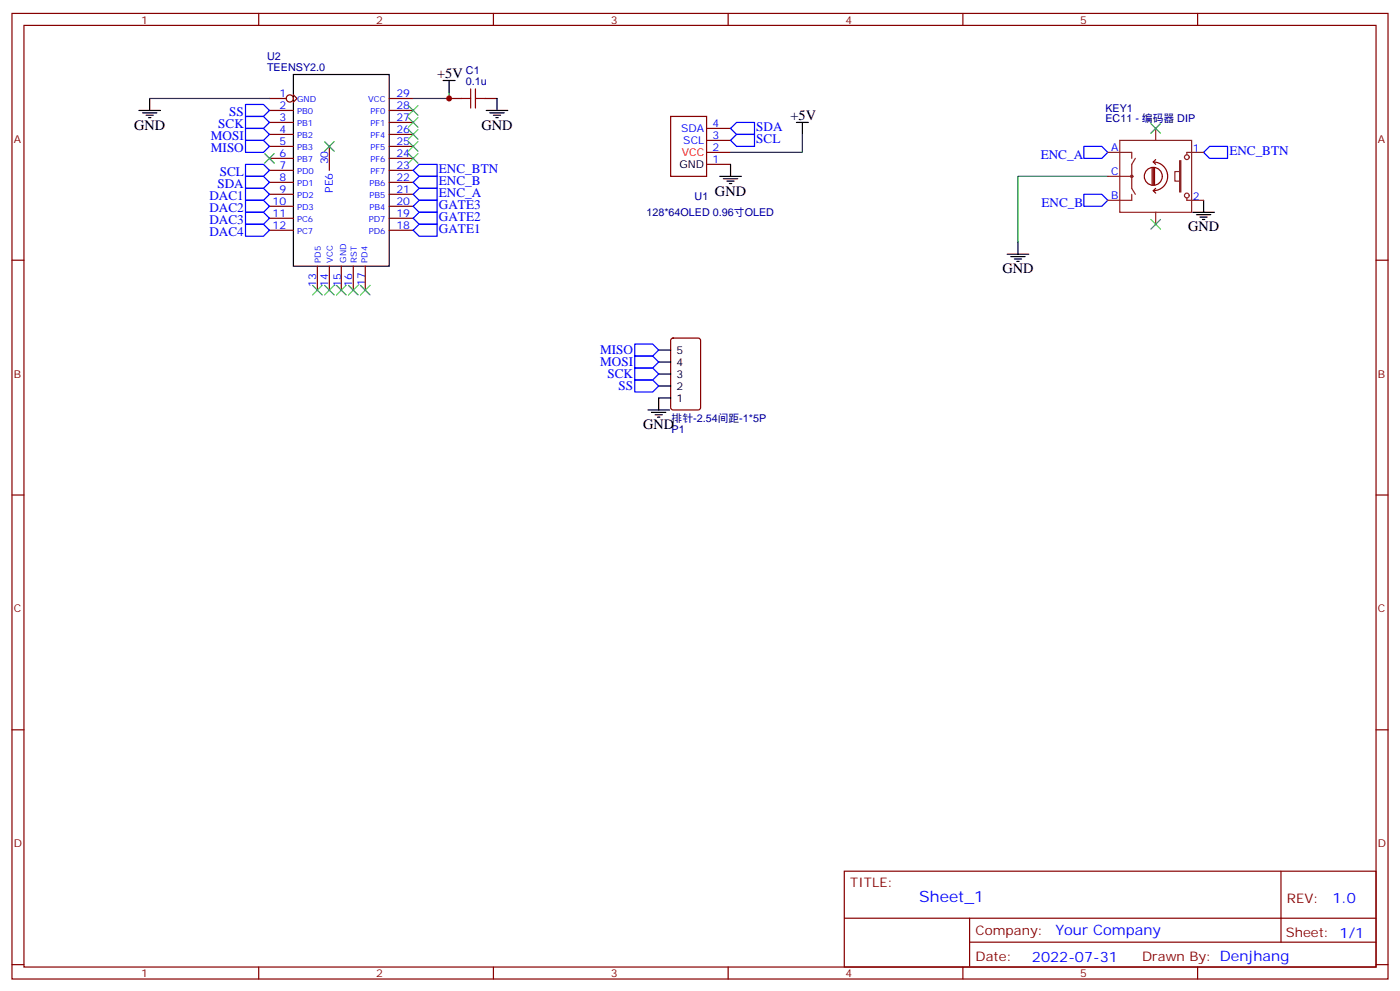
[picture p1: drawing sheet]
<svg xmlns="http://www.w3.org/2000/svg" width="412mm" height="292mm" viewBox="0 0 412 292" stroke-linecap="round" stroke-linejoin="round" font-family="sans-serif">
<g fill="none" stroke="#870000" stroke-width=".35">
<path d="M3.5 4h405.4v284.3h-405.4zM7.1 7.5h398.2v277.3h-398.2zM76.2 4v3.5M145.3 4v3.5M214.5 4v3.5M283.6 4v3.5M352.8 4v3.5M79.4 29h4.9M79.4 32.5h7M79.4 36.1h7M79.4 39.6h7M86.4 27.9l1.1 1.1-1.1 1.1"/>
<path d="M114.7 29h7M114.7 32.5h7M114.7 36.1h7M114.7 39.6h7M132.3 29h3.5M142.9 29h3.5M197.6 34.3h10.5v17.6h-10.5zM208.1 37.8h7.1M79.4 53.7h7M79.4 43.1h7M79.4 57.2h7M79.4 46.6h7"/>
<path d="M79.4 50.2h7M97 43.1v7.1M114.7 53.7h7M114.7 43.1h7M114.7 57.2h7M114.7 46.6h7M114.7 50.2h7M208.1 48.4h7.1M208.1 44.9h7.1M208.1 41.3h7.1M3.5 76.6h3.6M79.4 60.7h7"/>
<path d="M79.4 67.8h7M79.4 64.3h7M93.5 78.4v7M97 78.4v7M100.5 78.4v7M104.1 78.4v7M107.6 78.4v7M114.7 60.7h7M114.7 67.8h7M114.7 64.3h7M405.3 76.6h3.6M197.8 99.8l.5-.2h7.4l.6 .4 .1 20-.5 .7h-7.6l-.7-.4v-20z"/>
<path d="M3.5 145.8h3.6M405.3 145.8h3.6M3.5 214.9h3.6M405.3 214.9h3.6M248.7 256.5h156.6v28.3h-156.6zM377.3 256.6v20.8M248.7 270.4h156.5M285.6 277.4h119.6M285.6 270.4v14.1M3.5 284.1h3.6M76.2 284.8v3.5M145.3 284.8v3.5"/>
<path d="M214.5 284.8v3.5M283.6 284.8v3.5M352.8 284.8v3.5M405.3 284.1h3.6"/>
<circle cx="85.4" cy="29" r="1.06"/>
</g>
<g fill="none" stroke="#000" stroke-width=".35">
<path d="M40.9 32.5h6.4M42 33.2h4.2M43 33.9h2.2M43.7 34.6h.7M44.1 29v3.5M86.4 21.9h28.3v56.5h-28.3zM130.5 23.7h3.6M132.3 23.7v3.5M143.2 32.5h6.4M144.3 33.2h4.2M145.3 33.9h2.2M146 34.6h.8"/>
<path d="M146.4 29v3.5M234.6 36.1h3.5M236.4 36.1v3.5M212 51.9h6.4M213.1 52.6h4.2M214.1 53.3h2.2M214.8 54h.7M215.2 48.4v3.5M354.5 59v3.5M296.7 74.9h6.3M297.7 75.6h4.3M298.8 76.3h2.1"/>
<path d="M299.5 77h.7M299.9 71.3v3.6M351.4 62.5h6.3M352.4 63.2h4.3M353.5 63.9h2.1M354.2 64.6h.7M194 113.7h3.6M194 110.1h3.6M194 106.6h3.6M194 103.1h3.6M197.6 117.2h-3.6v3.5M190.9 120.7h6.3"/>
<path d="M191.9 121.4h4.2M193 122.1h2.1M193.7 122.8h.7"/>
</g>
<g fill="none" stroke="#3c3" stroke-width=".35">
<path d="M120.3 31.1l2.8 2.8M120.3 34.6l2.8 2.9M120.3 38.2l2.8 2.8M123.1 31.1l-2.8 2.8M123.1 34.6l-2.8 2.9M123.1 38.2l-2.8 2.8M339 36.4l2.8 2.8M341.8 36.4l-2.8 2.8M78 45.2l2.8 2.8M80.8 45.2l-2.8 2.8M95.6 41.7l2.8 2.8M98.4 41.7l-2.8 2.8"/>
<path d="M120.3 41.7l2.8 2.8M120.3 45.2l2.8 2.8M123.1 41.7l-2.8 2.8M123.1 45.2l-2.8 2.8M339 64.6l2.8 2.9M341.8 64.6l-2.8 2.9M92.1 84l2.8 2.9M94.9 84l-2.8 2.9M95.6 84l2.8 2.9M98.4 84l-2.8 2.9M99.1 84l2.9 2.9M102 84l-2.9 2.9"/>
<path d="M102.7 84l2.8 2.9M105.5 84l-2.8 2.9M106.2 84l2.8 2.9M109 84l-2.8 2.9"/>
</g>
<path d="M44.1 29h35.3M132.3 27.2v1.8h-10.6M236.4 39.6v5.3h-21.2M326.3 51.9h-26.4v19.4" fill="none" stroke="#008700" stroke-width=".35"/>
<g fill="none" stroke="#00f" stroke-width=".35">
<path d="M72.3 30.8h5.3l1.8 1.7-1.8 1.8h-5.3zM72.3 34.3h5.3l1.8 1.8-1.8 1.7h-5.3zM72.3 37.8h5.3l1.8 1.8-1.8 1.7h-5.3zM215.2 37.8l1.8-1.7h5.2v3.5h-5.2zM72.3 41.3h5.3l1.8 1.8-1.8 1.8h-5.3zM72.3 48.4h5.3l1.8 1.8-1.8 1.7h-5.3zM72.3 51.9h5.3l1.8 1.8-1.8 1.8h-5.3zM72.3 55.5h5.3l1.8 1.7-1.8 1.8h-5.3zM72.3 59h5.3l1.8 1.7-1.8 1.8h-5.3zM121.7 57.2l1.8-1.7h5.3v3.5h-5.3zM121.7 53.7l1.8-1.8h5.3v3.6h-5.3zM123.5 48.4h5.3v3.5h-5.3l-1.8-1.7z"/>
<path d="M215.2 41.3l1.8-1.7h5.2v3.5h-5.2zM319.3 57.2h5.3l1.7 1.8-1.7 1.7h-5.3zM319.3 43.1h5.3l1.7 1.8-1.7 1.7h-5.3zM354.5 44.9l1.8-1.8h5.3v3.5h-5.3zM72.3 62.5h5.3l1.8 1.8-1.8 1.7h-5.3zM72.3 66h5.3l1.8 1.8-1.8 1.8h-5.3zM121.7 67.8l1.8-1.8h5.3v3.6h-5.3zM121.7 64.3l1.8-1.8h5.3v3.5h-5.3zM121.7 60.7l1.8-1.7h5.3v3.5h-5.3zM187 111.9h5.3l1.7 1.8-1.7 1.7h-5.3zM187 108.4h5.3l1.7 1.7-1.7 1.8h-5.3zM187 104.8h5.3l1.7 1.8-1.7 1.8h-5.3z"/>
<path d="M187 101.3h5.3l1.7 1.8-1.7 1.7h-5.3z"/>
</g>
<path d="M135.8 29h2.8M138.6 26.2v5.6M140.1 29h2.8M140.1 26.2v5.6" fill="none" stroke="#a10000" stroke-width=".35"/>
<g fill="none" stroke="#8c2424" stroke-width=".35">
<path d="M340.4 37.8v3.5M326.3 44.9h7.1v1.7M326.3 51.9h7.1M329.8 41.3h21.2v21.2h-21.2zM333.4 57.2v1.8h-7.1M334.4 46.6l-1 1.8v7.1l1 1.7M347.5 47.3h.3v9.2h-.3zM347.5 50.5h-1.4v2.8h1.4M349.6 58.3v.7h4.9M354.5 44.9h-4.9v.7M340.4 62.5v3.5"/>
<circle cx="333.4" cy="51.9" r=".35"/>
<circle cx="349.6" cy="57.6" r=".71"/>
<circle cx="349.6" cy="46.3" r=".71"/>
</g>
<path d="M339.4 49.5v4.9M339.7 47.7a4.2 4.2 0 0 1 4.3 4.2 4.2 4.2 0 0 1-4.3 4.3M339.7 56.2l.7 .7M339.7 49.5v4.9M339.7 47.7l.7 .7M340.1 49.5v4.9M340.4 55.5l-.7 .7M340.4 47l-.7 .7M342.4 51.9a2.65 2.65 0 0 0-3.8-2.4 2.65 2.65 0 0 0-.6 4.4 2.65 2.65 0 0 0 4.3-1.3l.1-.6" fill="none" stroke="#850000" stroke-width=".35"/>
<circle cx="132.3" cy="29" r=".88" fill="#c00"/>
<text font-size="4.6" fill="#00f" x="270.8" y="265.6">Sheet_1</text>
<g font-size="4.2">
<text x="128.8" y="23">+5V</text>
<text x="232.8" y="35.3">+5V</text>
<text x="39.5" y="38.2">GND</text>
<text x="141.8" y="38.2">GND</text>
<text x="210.6" y="57.6">GND</text>
<text x="350" y="68.2">GND</text>
<text x="295.3" y="80.5">GND</text>
<text x="189.4" y="126.4">GND</text>
</g>
<g font-size="4.2" fill="#00f">
<text x="392.5" y="265.8">1.0</text>
<text x="310.9" y="275.4">Your Company</text>
<text x="304" y="283.2">2022-07-31</text>
</g>
<g font-size="3.9" fill="#00f">
<text x="67.5" y="34.3">SS</text>
<text x="62.1" y="41.3">MOSI</text>
<text x="64.3" y="37.8">SCK</text>
<text x="222.8" y="38.6">SDA</text>
<text x="62.1" y="44.9">MISO</text>
<text x="222.8" y="42.1">SCL</text>
<text x="306.6" y="46.8">ENC_A</text>
<text x="362.1" y="45.6">ENC_BTN</text>
<text x="64.7" y="51.9">SCL</text>
<text x="129.3" y="50.9">ENC_BTN</text>
<text x="61.7" y="59">DAC1</text>
<text x="64.1" y="55.5">SDA</text>
<text x="129.3" y="57.9">ENC_A</text>
<text x="129.3" y="54.4">ENC_B</text>
<text x="61.7" y="62.5">DAC2</text>
<text x="129.3" y="65">GATE2</text>
<text x="129.3" y="61.5">GATE3</text>
<text x="306.8" y="60.9">ENC_B</text>
<text x="61.7" y="66">DAC3</text>
<text x="61.7" y="69.6">DAC4</text>
<text x="129.3" y="68.5">GATE1</text>
<text x="176.8" y="107.7">MOSI</text>
<text x="176.8" y="104.1">MISO</text>
<text x="179" y="111.2">SCK</text>
<text x="182.2" y="114.7">SS</text>
</g>
<g font-size="3.9" fill="#800">
<text x="250.5" y="261.1">TITLE:</text>
<text x="379.1" y="265.8">REV:</text>
<text x="287.4" y="275.3">Company:</text>
<text x="378.7" y="275.9">Sheet: 1/1</text>
<text x="287.4" y="283">Date:</text>
<text x="336.4" y="283.1">Drawn By: Denjhang</text>
</g>
<g font-size="3.2" fill="#800">
<text x="41.6" y="6.9">1</text>
<text x="110.8" y="6.9">2</text>
<text x="179.9" y="6.9">3</text>
<text x="249.1" y="6.9">4</text>
<text x="318.2" y="6.9">5</text>
<text x="4.1" y="42.1">A</text>
<text x="405.9" y="42.1">A</text>
<text x="4.1" y="111.2">B</text>
<text x="405.9" y="111.2">B</text>
<text x="4.1" y="180.3">C</text>
<text x="405.9" y="180.3">C</text>
<text x="4.1" y="249.5">D</text>
<text x="405.9" y="249.5">D</text>
<text x="41.6" y="287.8">1</text>
<text x="110.8" y="287.8">2</text>
<text x="179.9" y="287.8">3</text>
<text x="249.1" y="287.8">4</text>
<text x="318.2" y="287.8">5</text>
</g>
<g font-size="3.2" fill="#000080">
<text x="78.7" y="17.6">U2</text>
<text x="78.7" y="20.9">TEENSY2.0</text>
<text x="137.2" y="21.9">C1</text>
<text x="137.2" y="25.1">0.1u</text>
<text x="325.6" y="32.8">KEY1</text>
<text x="325.6" y="36.1">EC11 - 编码器 DIP</text>
<text x="204.6" y="58.8">U1</text>
<text x="190.4" y="63.6">128*64OLED 0.96寸OLED</text>
<text x="197.8" y="124.2">排针-2.54间距-1*5P</text>
<text x="197.8" y="127.4">P1</text>
</g>
<g font-size="3.2" fill="#00f">
<text x="82.3" y="28.6">1</text>
<text x="116.8" y="28.6">29</text>
<text x="82.3" y="32.2">2</text>
<text x="82.3" y="35.7">3</text>
<text x="116.8" y="32.2">28</text>
<text x="116.8" y="35.7">27</text>
<text x="82.3" y="39.2">4</text>
<text x="116.8" y="39.2">26</text>
<text x="200.7" y="38.9">SDA</text>
<text x="209.9" y="41">3</text>
<text x="209.9" y="37.5">4</text>
<text x="82.3" y="42.8">5</text>
<text x="82.3" y="46.3">6</text>
<text x="116.8" y="42.8">25</text>
<text x="116.8" y="46.3">24</text>
<text x="201.3" y="42.4">SCL</text>
<text x="209.9" y="44.5">2</text>
<text x="327.3" y="44.5">A</text>
<text x="351.4" y="44.9">1</text>
<text x="82.3" y="49.8">7</text>
<text x="82.3" y="53.3">8</text>
<text x="96.7" y="48.4" transform="rotate(-90 96.7 48.4)">30</text>
<text x="116.8" y="53.3">22</text>
<text x="116.8" y="49.8">23</text>
<text x="209.9" y="48">1</text>
<text x="327.3" y="51.6">C</text>
<text x="82.3" y="56.9">9</text>
<text x="98.1" y="56.8" transform="rotate(-90 98.1 56.8)">PE6</text>
<text x="116.8" y="56.9">21</text>
<text x="327.3" y="58.6">B</text>
<text x="351.4" y="59">2</text>
<text x="80.3" y="63.9">11</text>
<text x="80.3" y="60.4">10</text>
<text x="116.8" y="60.4">20</text>
<text x="116.8" y="63.9">19</text>
<text x="80.3" y="67.5">12</text>
<text x="116.8" y="67.5">18</text>
<text x="93.1" y="84.5" transform="rotate(-90 93.1 84.5)">13</text>
<text x="96.7" y="84.5" transform="rotate(-90 96.7 84.5)">14</text>
<text x="100.5" y="84.5" transform="rotate(-90 100.5 84.5)">15</text>
<text x="103.7" y="84.5" transform="rotate(-90 103.7 84.5)">16</text>
<text x="107.6" y="84.2" transform="rotate(-90 107.6 84.2)">17</text>
</g>
<text font-size="3.2" fill="#f00" x="200.8" y="45.9">VCC</text>
<g font-size="3.2">
<text x="200.2" y="49.5">GND</text>
<text x="199.3" y="107.7">4</text>
<text x="199.3" y="104.1">5</text>
<text x="199.3" y="111.2">3</text>
<text x="199.3" y="118.3">1</text>
<text x="199.3" y="114.7">2</text>
</g>
<g font-size="2.5" fill="#00f">
<text x="87.5" y="33.6">PB0</text>
<text x="87.5" y="30.1">GND</text>
<text x="108.5" y="30.1">VCC</text>
<text x="109.1" y="33.6">PF0</text>
<text x="87.5" y="37.1">PB1</text>
<text x="87.5" y="40.6">PB2</text>
<text x="109.1" y="37.1">PF1</text>
<text x="109.1" y="40.6">PF4</text>
<text x="87.5" y="44.2">PB3</text>
<text x="87.5" y="47.7">PB7</text>
<text x="109.1" y="44.2">PF5</text>
<text x="109.1" y="47.7">PF6</text>
<text x="87.5" y="51.2">PD0</text>
<text x="109.1" y="51.2">PF7</text>
<text x="87.5" y="54.8">PD1</text>
<text x="87.5" y="58.3">PD2</text>
<text x="108.8" y="54.8">PB6</text>
<text x="108.8" y="58.3">PB5</text>
<text x="87.5" y="65.3">PC6</text>
<text x="87.5" y="61.8">PD3</text>
<text x="108.6" y="65.3">PD7</text>
<text x="108.8" y="61.8">PB4</text>
<text x="87.5" y="68.9">PC7</text>
<text x="108.6" y="68.9">PD6</text>
<text x="94.5" y="77.3" transform="rotate(-90 94.5 77.3)">PD5</text>
<text x="98.1" y="77.3" transform="rotate(-90 98.1 77.3)">VCC</text>
<text x="102" y="77.3" transform="rotate(-90 102 77.3)">GND</text>
<text x="105.1" y="77.3" transform="rotate(-90 105.1 77.3)">RST</text>
<text x="108.3" y="77.3" transform="rotate(-90 108.3 77.3)">PD4</text>
</g>
</svg>
